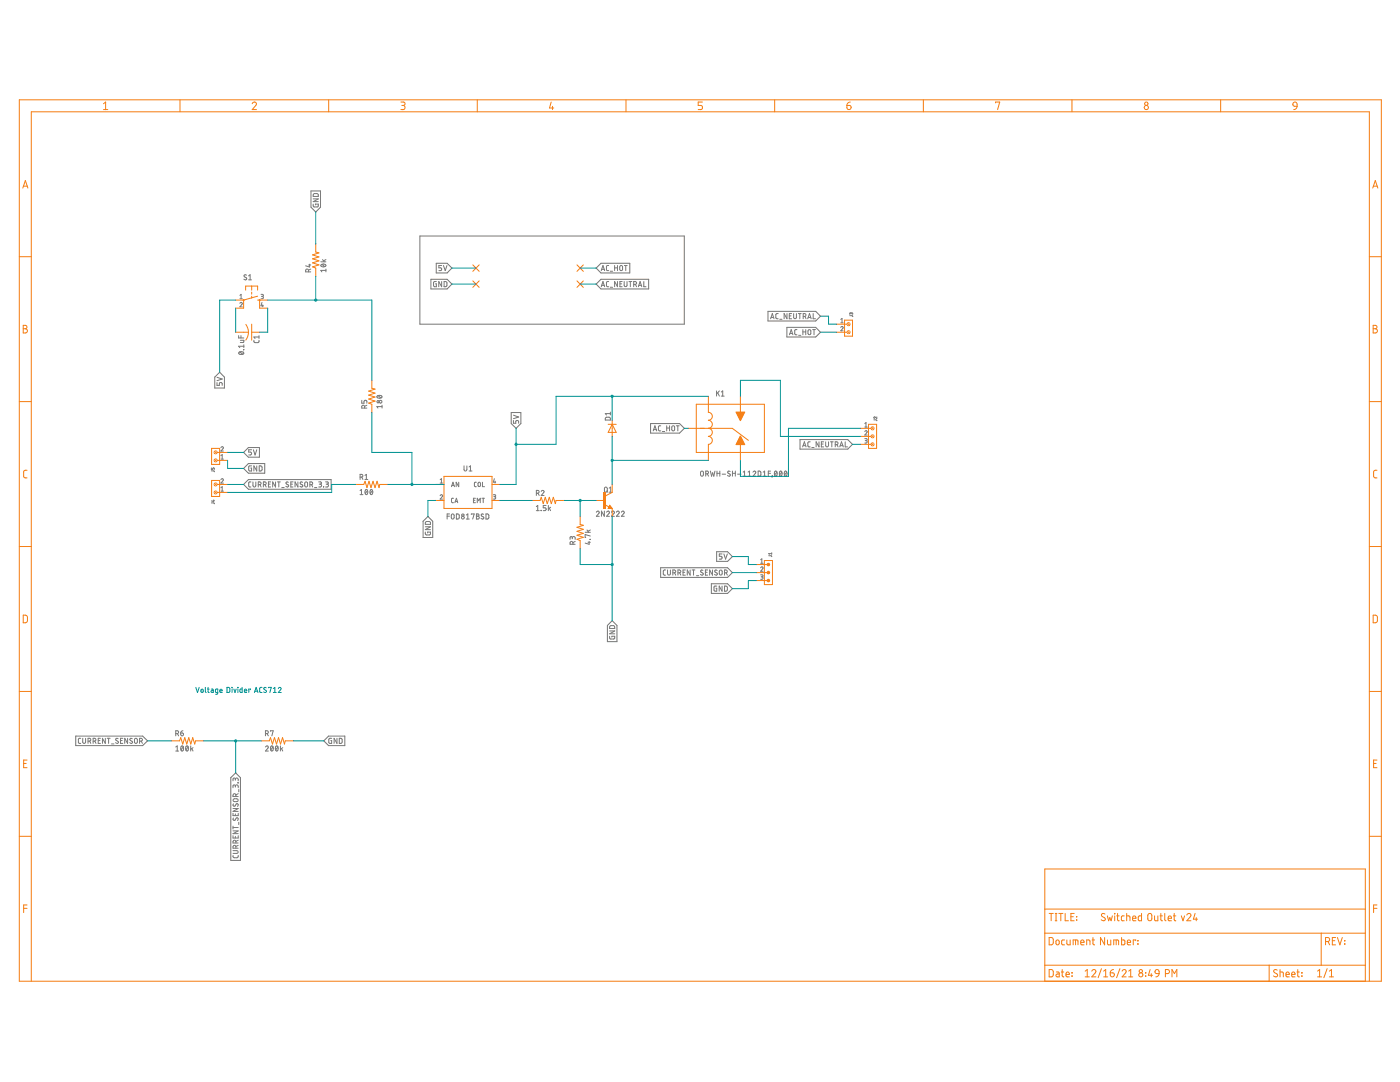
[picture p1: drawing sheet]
<?xml version="1.0" encoding="utf-8"?>
<!DOCTYPE eagle SYSTEM "eagle.dtd">
<!--
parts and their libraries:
Wurth_Connectors_WR-TBL Wire Protector: Copyright: Würth Elektronik
-->
<eagle version="9.7.0">
<drawing>
<settings>
<setting alwaysvectorfont="yes"/>
<setting verticaltext="up"/>
</settings>
<grid distance="0.1" unitdist="inch" unit="inch" style="lines" multiple="1" display="no" altdistance="0.01" altunitdist="inch" altunit="inch"/>
<schematic xreflabel="%F%N/%S.%C%R" xrefpart="/%S.%C%R">
<libraries>
<library name="frames">
<symbols>
<symbol name="FRAME_B_L">
<frame x1="0" y1="0" x2="431.8" y2="279.4" columns="9" rows="6" layer="94" border-bottom="no"/>
</symbol>
<symbol name="DOCFIELD">
<wire x1="0" y1="0" x2="71.12" y2="0" width="0.1016" layer="94"/>
<wire x1="101.6" y1="15.24" x2="87.63" y2="15.24" width="0.1016" layer="94"/>
<wire x1="0" y1="0" x2="0" y2="5.08" width="0.1016" layer="94"/>
<wire x1="0" y1="5.08" x2="71.12" y2="5.08" width="0.1016" layer="94"/>
<wire x1="0" y1="5.08" x2="0" y2="15.24" width="0.1016" layer="94"/>
<wire x1="101.6" y1="15.24" x2="101.6" y2="5.08" width="0.1016" layer="94"/>
<wire x1="71.12" y1="5.08" x2="71.12" y2="0" width="0.1016" layer="94"/>
<wire x1="71.12" y1="5.08" x2="87.63" y2="5.08" width="0.1016" layer="94"/>
<wire x1="71.12" y1="0" x2="101.6" y2="0" width="0.1016" layer="94"/>
<wire x1="87.63" y1="15.24" x2="87.63" y2="5.08" width="0.1016" layer="94"/>
<wire x1="87.63" y1="15.24" x2="0" y2="15.24" width="0.1016" layer="94"/>
<wire x1="87.63" y1="5.08" x2="101.6" y2="5.08" width="0.1016" layer="94"/>
<wire x1="101.6" y1="5.08" x2="101.6" y2="0" width="0.1016" layer="94"/>
<wire x1="0" y1="15.24" x2="0" y2="22.86" width="0.1016" layer="94"/>
<wire x1="101.6" y1="35.56" x2="0" y2="35.56" width="0.1016" layer="94"/>
<wire x1="101.6" y1="35.56" x2="101.6" y2="22.86" width="0.1016" layer="94"/>
<wire x1="0" y1="22.86" x2="101.6" y2="22.86" width="0.1016" layer="94"/>
<wire x1="0" y1="22.86" x2="0" y2="35.56" width="0.1016" layer="94"/>
<wire x1="101.6" y1="22.86" x2="101.6" y2="15.24" width="0.1016" layer="94"/>
<text x="1.27" y="1.27" size="2.54" layer="94">Date:</text>
<text x="12.7" y="1.27" size="2.54" layer="94">&gt;LAST_DATE_TIME</text>
<text x="72.39" y="1.27" size="2.54" layer="94">Sheet:</text>
<text x="86.36" y="1.27" size="2.54" layer="94">&gt;SHEET</text>
<text x="88.9" y="11.43" size="2.54" layer="94">REV:</text>
<text x="1.27" y="19.05" size="2.54" layer="94">TITLE:</text>
<text x="1.27" y="11.43" size="2.54" layer="94">Document Number:</text>
<text x="17.78" y="19.05" size="2.54" layer="94">&gt;DRAWING_NAME</text>
</symbol>
</symbols>
<devicesets>
<deviceset name="FRAME_B_L" prefix="FRAME" uservalue="yes">
<gates>
<gate name="G$1" symbol="FRAME_B_L" x="0" y="0" addlevel="always"/>
<gate name="G$2" symbol="DOCFIELD" x="325.12" y="0" addlevel="always"/>
</gates>
<devices>
<device name="">
<technologies>
<technology name=""/>
</technologies>
</device>
</devices>
</deviceset>
</devicesets>
</library>
<library name="Wurth_Connectors_WR-TBL Wire Protector">
<symbols>
<symbol name="2PINS_ENTRY">
<pin name="1" x="-2.54" y="-5.08" visible="pad" length="short" direction="pas" rot="R90"/>
<pin name="2" x="0" y="-5.08" visible="pad" length="short" direction="pas" rot="R90"/>
<wire x1="-3.81" y1="0" x2="1.27" y2="0" width="0.254" layer="94"/>
<wire x1="1.27" y1="-2.54" x2="0" y2="-2.54" width="0.254" layer="94"/>
<wire x1="0" y1="-2.54" x2="-2.54" y2="-2.54" width="0.254" layer="94"/>
<wire x1="-2.54" y1="-2.54" x2="-3.81" y2="-2.54" width="0.254" layer="94"/>
<wire x1="-3.81" y1="-2.54" x2="-3.81" y2="0" width="0.254" layer="94"/>
<wire x1="1.27" y1="0" x2="1.27" y2="-2.54" width="0.254" layer="94"/>
<wire x1="-2.54" y1="-1.778" x2="-2.54" y2="-2.54" width="0.254" layer="94"/>
<wire x1="0" y1="-1.778" x2="0" y2="-2.54" width="0.254" layer="94"/>
<wire x1="-2.286" y1="-1.016" x2="-2.794" y2="-1.524" width="0.1524" layer="94"/>
<wire x1="0.254" y1="-1.016" x2="-0.254" y2="-1.524" width="0.1524" layer="94"/>
<circle x="-2.54" y="-1.27" radius="0.508" width="0.254" layer="94"/>
<circle x="0" y="-1.27" radius="0.508" width="0.254" layer="94"/>
<text x="-4.88" y="-0.922" size="1.016" layer="95" align="bottom-right">&gt;NAME</text>
<text x="-4.83" y="-2.58" size="1.016" layer="96" align="bottom-right">&gt;VALUE</text>
</symbol>
<symbol name="3PINS_ENTRY">
<pin name="1" x="-2.54" y="-5.08" visible="pad" length="short" direction="pas" rot="R90"/>
<pin name="2" x="0" y="-5.08" visible="pad" length="short" direction="pas" rot="R90"/>
<pin name="3" x="2.54" y="-5.08" visible="pad" length="short" direction="pas" rot="R90"/>
<wire x1="-3.81" y1="0" x2="3.81" y2="0" width="0.254" layer="94"/>
<wire x1="3.81" y1="-2.54" x2="-3.81" y2="-2.54" width="0.254" layer="94"/>
<wire x1="-3.81" y1="-2.54" x2="-3.81" y2="0" width="0.254" layer="94"/>
<wire x1="3.81" y1="0" x2="3.81" y2="-2.54" width="0.254" layer="94"/>
<wire x1="-2.54" y1="-1.778" x2="-2.54" y2="-2.54" width="0.254" layer="94"/>
<wire x1="0" y1="-1.778" x2="0" y2="-2.54" width="0.254" layer="94"/>
<wire x1="-2.286" y1="-1.016" x2="-2.794" y2="-1.524" width="0.1524" layer="94"/>
<wire x1="0.254" y1="-1.016" x2="-0.254" y2="-1.524" width="0.1524" layer="94"/>
<wire x1="2.54" y1="-1.778" x2="2.54" y2="-2.54" width="0.254" layer="94"/>
<wire x1="2.794" y1="-1.016" x2="2.286" y2="-1.524" width="0.1524" layer="94"/>
<text x="-4.88" y="-0.922" size="1.016" layer="95" align="bottom-right">&gt;NAME</text>
<text x="-4.83" y="-2.58" size="1.016" layer="96" align="bottom-right">&gt;VALUE</text>
<circle x="-2.54" y="-1.27" radius="0.508" width="0.254" layer="94"/>
<circle x="0" y="-1.27" radius="0.508" width="0.254" layer="94"/>
<circle x="2.54" y="-1.27" radius="0.508" width="0.254" layer="94"/>
</symbol>
</symbols>
<devicesets>
<deviceset name="691103110002" prefix="J" uservalue="yes">
<gates>
<gate name="G$1" symbol="2PINS_ENTRY" x="0" y="0"/>
</gates>
<devices>
<device name="" package="691103110002">
<connects>
<connect gate="G$1" pin="1" pad="1"/>
<connect gate="G$1" pin="2" pad="2"/>
</connects>
<package3dinstances>
<package3dinstance package3d_urn="urn:adsk.eagle:package:15116354/2"/>
</package3dinstances>
<technologies>
<technology name="">
<attribute name="DATASHEET-URL" value="https://www.we-online.com/catalog/datasheet/691103110002.pdf" constant="no"/>
<attribute name="IR-UL" value="10A" constant="no"/>
<attribute name="MOUNT" value="THT" constant="no"/>
<attribute name="PART-NUMBER" value="691103110002" constant="no"/>
<attribute name="PINS" value=" 2 " constant="no"/>
<attribute name="PITCH" value="3.5mm" constant="no"/>
<attribute name="TYPE" value="Horizontal" constant="no"/>
<attribute name="WIRE" value="26 to 16 (AWG) 0.129 to 1.31 (mm²)" constant="no"/>
<attribute name="WORKING-VOLTAGE-UL" value="125V(AC)" constant="no"/>
</technology>
</technologies>
</device>
</devices>
</deviceset>
<deviceset name="691102710003" prefix="J" uservalue="yes">
<gates>
<gate name="G$1" symbol="3PINS_ENTRY" x="0" y="0"/>
</gates>
<devices>
<device name="" package="691102710003">
<connects>
<connect gate="G$1" pin="1" pad="1"/>
<connect gate="G$1" pin="2" pad="2"/>
<connect gate="G$1" pin="3" pad="3"/>
</connects>
<package3dinstances>
<package3dinstance package3d_urn="urn:adsk.eagle:package:15116349/2"/>
</package3dinstances>
<technologies>
<technology name="">
<attribute name="DATASHEET-URL" value="https://www.we-online.com/catalog/datasheet/691102710003.pdf" constant="no"/>
<attribute name="IR-UL" value="15A" constant="no"/>
<attribute name="IR-VDE" value="17.5A" constant="no"/>
<attribute name="MOUNT" value="THT" constant="no"/>
<attribute name="PART-NUMBER" value=" 691102710003 " constant="no"/>
<attribute name="PINS" value=" 3 " constant="no"/>
<attribute name="PITCH" value="5mm" constant="no"/>
<attribute name="TYPE" value="Horizontal" constant="no"/>
<attribute name="WIRE" value="22 to 14 (AWG) 0.326 to 2.08 (mm²)" constant="no"/>
<attribute name="WORKING-VOLTAGE-UL" value="300V(AC)" constant="no"/>
<attribute name="WORKING-VOLTAGE-VDE" value="250V(AC)" constant="no"/>
</technology>
</technologies>
</device>
</devices>
</deviceset>
<deviceset name="691102710002" prefix="J" uservalue="yes">
<gates>
<gate name="G$1" symbol="2PINS_ENTRY" x="0" y="0"/>
</gates>
<devices>
<device name="" package="691102710002">
<connects>
<connect gate="G$1" pin="1" pad="1"/>
<connect gate="G$1" pin="2" pad="2"/>
</connects>
<package3dinstances>
<package3dinstance package3d_urn="urn:adsk.eagle:package:15116350/2"/>
</package3dinstances>
<technologies>
<technology name="">
<attribute name="DATASHEET-URL" value="https://www.we-online.com/catalog/datasheet/691102710002.pdf" constant="no"/>
<attribute name="IR-UL" value="15A" constant="no"/>
<attribute name="IR-VDE" value="17.5A" constant="no"/>
<attribute name="MOUNT" value="THT" constant="no"/>
<attribute name="PART-NUMBER" value=" 691102710002 " constant="no"/>
<attribute name="PINS" value=" 2 " constant="no"/>
<attribute name="PITCH" value="5mm" constant="no"/>
<attribute name="TYPE" value="Horizontal" constant="no"/>
<attribute name="WIRE" value="22 to 14 (AWG) 0.326 to 2.08 (mm²)" constant="no"/>
<attribute name="WORKING-VOLTAGE-UL" value="300V(AC)" constant="no"/>
<attribute name="WORKING-VOLTAGE-VDE" value="250V(AC)" constant="no"/>
</technology>
</technologies>
</device>
</devices>
</deviceset>
</devicesets>
</library>
<library name="Opto-Electronic">
<symbols>
<symbol name="FOD817BSD">
<pin name="AN" x="-10.16" y="2.54" length="short"/>
<pin name="CA" x="-10.16" y="-2.54" length="short"/>
<pin name="EMT" x="10.16" y="-2.54" length="short" direction="out" rot="R180"/>
<pin name="COL" x="10.16" y="2.54" length="short" direction="in" rot="R180"/>
<wire x1="-7.62" y1="5.08" x2="-7.62" y2="-5.08" width="0.1524" layer="94"/>
<wire x1="-7.62" y1="-5.08" x2="7.62" y2="-5.08" width="0.1524" layer="94"/>
<wire x1="7.62" y1="-5.08" x2="7.62" y2="5.08" width="0.1524" layer="94"/>
<wire x1="7.62" y1="5.08" x2="-7.62" y2="5.08" width="0.1524" layer="94"/>
<text x="0" y="7.62" size="1.778" layer="95" align="center">&gt;NAME</text>
<text x="0" y="-7.62" size="1.778" layer="95" align="center">&gt;VALUE</text>
</symbol>
</symbols>
<devicesets>
<deviceset name="FOD817BSD" prefix="IC">
<gates>
<gate name="G$1" symbol="FOD817BSD" x="0" y="0"/>
</gates>
<devices>
<device name="SMT" package="DIP1016W60P279L460H460Q4B">
<connects>
<connect gate="G$1" pin="AN" pad="1"/>
<connect gate="G$1" pin="CA" pad="2"/>
<connect gate="G$1" pin="COL" pad="4"/>
<connect gate="G$1" pin="EMT" pad="3"/>
</connects>
<package3dinstances>
<package3dinstance package3d_urn="urn:adsk.eagle:package:16378510/1"/>
</package3dinstances>
<technologies>
<technology name="">
<attribute name="CATEGORY" value="Opto-Electronic" constant="no"/>
<attribute name="DESCRIPTION" value="" constant="no"/>
<attribute name="MANUFACTURER" value="ON Semiconductor" constant="no"/>
<attribute name="MPN" value="FOD817BSD" constant="no"/>
<attribute name="OPERATING_TEMP" value="-55 to +110 °C" constant="no"/>
<attribute name="PART_STATUS" value="Active" constant="no"/>
<attribute name="ROHS_COMPLIANT" value="RoHS3 Compliant" constant="no"/>
<attribute name="SERIES" value="" constant="no"/>
<attribute name="SUB-CATEGORY" value="OptoCoupler" constant="no"/>
<attribute name="THERMALLOSS" value="0.2W" constant="no"/>
<attribute name="TYPE" value="" constant="no"/>
<attribute name="VALUE" value="FOD817BSD" constant="no"/>
</technology>
</technologies>
</device>
</devices>
</deviceset>
</devicesets>
</library>
<library name="Relay">
<symbols>
<symbol name="ORWH-SH-112D1F,000" locally_modified="yes">
<pin name="1" x="-7.62" y="10.16" visible="off" length="middle" direction="pas" rot="R270"/>
<pin name="3" x="-7.62" y="-10.16" visible="off" length="middle" direction="pas" rot="R90"/>
<pin name="5" x="2.54" y="10.16" visible="off" length="middle" direction="pas" rot="R270"/>
<pin name="4" x="2.54" y="-10.16" visible="off" length="middle" direction="pas" rot="R90"/>
<pin name="2" x="-13.97" y="0" visible="off" length="middle" direction="pas"/>
<wire x1="-7.62" y1="5.08" x2="-7.62" y2="2.54" width="0.1524" layer="94" curve="-180"/>
<wire x1="-7.62" y1="2.54" x2="-7.62" y2="0" width="0.1524" layer="94" curve="-180"/>
<wire x1="-7.62" y1="0" x2="-7.62" y2="-2.54" width="0.1524" layer="94" curve="-180"/>
<wire x1="-7.62" y1="-2.54" x2="-7.62" y2="-5.08" width="0.1524" layer="94" curve="-180"/>
<wire x1="-11.43" y1="7.62" x2="10.16" y2="7.62" width="0.1524" layer="94"/>
<wire x1="10.16" y1="7.62" x2="10.16" y2="-7.62" width="0.1524" layer="94"/>
<wire x1="10.16" y1="-7.62" x2="-11.43" y2="-7.62" width="0.1524" layer="94"/>
<wire x1="-11.43" y1="-7.62" x2="-11.43" y2="7.62" width="0.1524" layer="94"/>
<wire x1="-10.16" y1="0" x2="0" y2="0" width="0.1524" layer="94"/>
<wire x1="0" y1="0" x2="5.08" y2="-3.81" width="0.1524" layer="94"/>
<text x="-10.16" y="12.7" size="1.778" layer="95">&gt;NAME</text>
<text x="-10.16" y="-15.24" size="1.778" layer="96">&gt;VALUE</text>
<polygon width="0.1524" layer="94" pour="solid">
<vertex x="1.270003125" y="5.08"/>
<vertex x="2.54" y="2.540003125"/>
<vertex x="3.809996875" y="5.08"/>
</polygon>
<polygon width="0.1524" layer="94" pour="solid">
<vertex x="1.27" y="-5.08"/>
<vertex x="3.81" y="-5.08"/>
<vertex x="2.54" y="-2.540003125"/>
</polygon>
</symbol>
</symbols>
<devicesets>
<deviceset name="ORWH-SH-112D1F,000" prefix="K">
<gates>
<gate name="G$1" symbol="ORWH-SH-112D1F,000" x="0" y="0"/>
</gates>
<devices>
<device name="" package="ORWH-SH-112D1F,000">
<connects>
<connect gate="G$1" pin="1" pad="1"/>
<connect gate="G$1" pin="2" pad="2"/>
<connect gate="G$1" pin="3" pad="3"/>
<connect gate="G$1" pin="4" pad="4"/>
<connect gate="G$1" pin="5" pad="5"/>
</connects>
<package3dinstances>
<package3dinstance package3d_urn="urn:adsk.eagle:package:14875619/3"/>
</package3dinstances>
<technologies>
<technology name="">
<attribute name="CREATED_BY" value="PCBLayout.com" constant="no"/>
<attribute name="DIGIKEY_PART_NUMBER" value="PB2029-ND" constant="no"/>
<attribute name="MANUFACTURER" value="TE Connectivity Potter &amp; Brumfield Relays" constant="no"/>
<attribute name="MANUFACTURER_PART_NUMBER" value="ORWH-SH-112D1F,000" constant="no"/>
</technology>
</technologies>
</device>
</devices>
</deviceset>
</devicesets>
</library>
<library name="Quantum Projects">
<symbols>
<symbol name="R-US">
<wire x1="-2.54" y1="0" x2="-2.159" y2="1.016" width="0.2032" layer="94"/>
<wire x1="-2.159" y1="1.016" x2="-1.524" y2="-1.016" width="0.2032" layer="94"/>
<wire x1="-1.524" y1="-1.016" x2="-0.889" y2="1.016" width="0.2032" layer="94"/>
<wire x1="-0.889" y1="1.016" x2="-0.254" y2="-1.016" width="0.2032" layer="94"/>
<wire x1="-0.254" y1="-1.016" x2="0.381" y2="1.016" width="0.2032" layer="94"/>
<wire x1="0.381" y1="1.016" x2="1.016" y2="-1.016" width="0.2032" layer="94"/>
<wire x1="1.016" y1="-1.016" x2="1.651" y2="1.016" width="0.2032" layer="94"/>
<wire x1="1.651" y1="1.016" x2="2.286" y2="-1.016" width="0.2032" layer="94"/>
<wire x1="2.286" y1="-1.016" x2="2.54" y2="0" width="0.2032" layer="94"/>
<text x="-3.81" y="1.4986" size="1.778" layer="95">&gt;NAME</text>
<text x="-3.81" y="-3.302" size="1.778" layer="96">&gt;VALUE</text>
<pin name="2" x="5.08" y="0" visible="off" length="short" direction="pas" swaplevel="1" rot="R180"/>
<pin name="1" x="-5.08" y="0" visible="off" length="short" direction="pas" swaplevel="1"/>
</symbol>
<symbol name="D">
<wire x1="-1.27" y1="-1.27" x2="1.27" y2="0" width="0.254" layer="94"/>
<wire x1="1.27" y1="0" x2="-1.27" y2="1.27" width="0.254" layer="94"/>
<wire x1="1.27" y1="1.27" x2="1.27" y2="0" width="0.254" layer="94"/>
<wire x1="-1.27" y1="1.27" x2="-1.27" y2="-1.27" width="0.254" layer="94"/>
<wire x1="1.27" y1="0" x2="1.27" y2="-1.27" width="0.254" layer="94"/>
<text x="2.54" y="0.4826" size="1.778" layer="95">&gt;NAME</text>
<text x="2.54" y="-2.3114" size="1.778" layer="96">&gt;VALUE</text>
<pin name="A" x="-2.54" y="0" visible="off" length="short" direction="pas"/>
<pin name="C" x="2.54" y="0" visible="off" length="short" direction="pas" rot="R180"/>
</symbol>
<symbol name="TS2">
<wire x1="0" y1="1.905" x2="0" y2="2.54" width="0.254" layer="94"/>
<wire x1="-4.445" y1="1.905" x2="-3.175" y2="1.905" width="0.254" layer="94"/>
<wire x1="-4.445" y1="-1.905" x2="-3.175" y2="-1.905" width="0.254" layer="94"/>
<wire x1="-4.445" y1="1.905" x2="-4.445" y2="0" width="0.254" layer="94"/>
<wire x1="-4.445" y1="0" x2="-4.445" y2="-1.905" width="0.254" layer="94"/>
<wire x1="-2.54" y1="0" x2="-1.905" y2="0" width="0.1524" layer="94"/>
<wire x1="-1.27" y1="0" x2="-0.635" y2="0" width="0.1524" layer="94"/>
<wire x1="-4.445" y1="0" x2="-3.175" y2="0" width="0.1524" layer="94"/>
<wire x1="2.54" y1="2.54" x2="0" y2="2.54" width="0.1524" layer="94"/>
<wire x1="2.54" y1="-2.54" x2="0" y2="-2.54" width="0.1524" layer="94"/>
<wire x1="0" y1="-2.54" x2="-1.27" y2="1.905" width="0.254" layer="94"/>
<circle x="0" y="-2.54" radius="0.127" width="0.4064" layer="94"/>
<circle x="0" y="2.54" radius="0.127" width="0.4064" layer="94"/>
<text x="-6.35" y="-2.54" size="1.778" layer="95" rot="R90">&gt;NAME</text>
<text x="-3.81" y="3.175" size="1.778" layer="96" rot="R90">&gt;VALUE</text>
<pin name="P" x="0" y="-5.08" visible="pad" length="short" direction="pas" swaplevel="2" rot="R90"/>
<pin name="S" x="0" y="5.08" visible="pad" length="short" direction="pas" swaplevel="1" rot="R270"/>
<pin name="S1" x="2.54" y="5.08" visible="pad" length="short" direction="pas" swaplevel="1" rot="R270"/>
<pin name="P1" x="2.54" y="-5.08" visible="pad" length="short" direction="pas" swaplevel="2" rot="R90"/>
</symbol>
<symbol name="C-US">
<wire x1="-2.54" y1="0" x2="2.54" y2="0" width="0.254" layer="94"/>
<wire x1="0" y1="-1.016" x2="0" y2="-2.54" width="0.1524" layer="94"/>
<wire x1="0" y1="-1" x2="2.4892" y2="-1.8542" width="0.254" layer="94" curve="-37.878202"/>
<wire x1="-2.4668" y1="-1.8504" x2="0" y2="-1.0161" width="0.254" layer="94" curve="-37.373024"/>
<text x="1.016" y="0.635" size="1.778" layer="95">&gt;NAME</text>
<text x="1.016" y="-4.191" size="1.778" layer="96">&gt;VALUE</text>
<pin name="1" x="0" y="2.54" visible="off" length="short" direction="pas" swaplevel="1" rot="R270"/>
<pin name="2" x="0" y="-5.08" visible="off" length="short" direction="pas" swaplevel="1" rot="R90"/>
</symbol>
</symbols>
<devicesets>
<deviceset name="RESISTOR" prefix="R" uservalue="yes">
<gates>
<gate name="G$1" symbol="R-US" x="0" y="0"/>
</gates>
<devices>
<device name="" package="0207/10">
<connects>
<connect gate="G$1" pin="1" pad="1"/>
<connect gate="G$1" pin="2" pad="2"/>
</connects>
<package3dinstances>
<package3dinstance package3d_urn="urn:adsk.eagle:package:21713525/3"/>
</package3dinstances>
<technologies>
<technology name=""/>
</technologies>
</device>
</devices>
</deviceset>
<deviceset name="1N4000" prefix="D" uservalue="yes">
<gates>
<gate name="G$1" symbol="D" x="0" y="0"/>
</gates>
<devices>
<device name="" package="DO41-10">
<connects>
<connect gate="G$1" pin="A" pad="A"/>
<connect gate="G$1" pin="C" pad="C"/>
</connects>
<package3dinstances>
<package3dinstance package3d_urn="urn:adsk.eagle:package:20494835/2"/>
</package3dinstances>
<technologies>
<technology name=""/>
</technologies>
</device>
</devices>
</deviceset>
<deviceset name="TACTILE-BUTTON" prefix="S" uservalue="yes">
<gates>
<gate name="G$1" symbol="TS2" x="0" y="0"/>
</gates>
<devices>
<device name="10XX" package="B3F-10XX">
<connects>
<connect gate="G$1" pin="P" pad="1"/>
<connect gate="G$1" pin="P1" pad="2"/>
<connect gate="G$1" pin="S" pad="3"/>
<connect gate="G$1" pin="S1" pad="4"/>
</connects>
<package3dinstances>
<package3dinstance package3d_urn="urn:adsk.eagle:package:22356775/2"/>
</package3dinstances>
<technologies>
<technology name=""/>
</technologies>
</device>
<device name="40XX" package="B3F-40XX">
<connects>
<connect gate="G$1" pin="P" pad="1"/>
<connect gate="G$1" pin="P1" pad="2"/>
<connect gate="G$1" pin="S" pad="3"/>
<connect gate="G$1" pin="S1" pad="4"/>
</connects>
<package3dinstances>
<package3dinstance package3d_urn="urn:adsk.eagle:package:22356774/3"/>
</package3dinstances>
<technologies>
<technology name=""/>
</technologies>
</device>
</devices>
</deviceset>
<deviceset name="CAPACITOR-CERAMIC" prefix="C" uservalue="yes">
<gates>
<gate name="G$1" symbol="C-US" x="0" y="0"/>
</gates>
<devices>
<device name="" package="C050-024X044">
<connects>
<connect gate="G$1" pin="1" pad="1"/>
<connect gate="G$1" pin="2" pad="2"/>
</connects>
<package3dinstances>
<package3dinstance package3d_urn="urn:adsk.eagle:package:20628317/3"/>
</package3dinstances>
<technologies>
<technology name=""/>
</technologies>
</device>
</devices>
</deviceset>
</devicesets>
</library>
<library name="Quantum Projects">
<symbols>
<symbol name="2N2222">
<wire x1="0" y1="2.54" x2="-2.032" y2="1.524" width="0.1524" layer="94"/>
<wire x1="-0.762" y1="-1.524" x2="0" y2="-2.54" width="0.1524" layer="94"/>
<wire x1="0" y1="-2.54" x2="-1.27" y2="-2.54" width="0.1524" layer="94"/>
<wire x1="-1.27" y1="-2.54" x2="-0.762" y2="-1.524" width="0.1524" layer="94"/>
<wire x1="-1" y1="-2.04" x2="-2.232" y2="-1.424" width="0.1524" layer="94"/>
<wire x1="-1.016" y1="-2.413" x2="-0.254" y2="-2.413" width="0.254" layer="94"/>
<wire x1="-0.254" y1="-2.413" x2="-0.762" y2="-1.778" width="0.254" layer="94"/>
<wire x1="-0.762" y1="-1.778" x2="-1.016" y2="-2.286" width="0.254" layer="94"/>
<wire x1="-1.016" y1="-2.286" x2="-0.635" y2="-2.286" width="0.254" layer="94"/>
<wire x1="-0.635" y1="-2.286" x2="-0.762" y2="-2.032" width="0.254" layer="94"/>
<text x="0.54" y="3" size="1.778" layer="95">&gt;NAME</text>
<text x="0.54" y="0.46" size="1.778" layer="96">&gt;VALUE</text>
<text x="0.54" y="-2.08" size="1.778" layer="97">&gt;SPICEMODEL</text>
<text x="0.54" y="-4.62" size="1.778" layer="97">&gt;SPICEEXTRA</text>
<rectangle x1="-2.794" y1="-2.54" x2="-2.032" y2="2.54" layer="94"/>
<pin name="B" x="-5.08" y="0" visible="off" length="short" direction="pas" swaplevel="1"/>
<pin name="E" x="0" y="-5.08" visible="off" length="short" direction="pas" swaplevel="3" rot="R90"/>
<pin name="C" x="0" y="5.08" visible="off" length="short" direction="pas" swaplevel="2" rot="R270"/>
</symbol>
</symbols>
<devicesets>
<deviceset name="2N2222" prefix="Q">
<gates>
<gate name="G$1" symbol="2N2222" x="0" y="0"/>
</gates>
<devices>
<device name="" package="TO92-EBC-OVAL">
<connects>
<connect gate="G$1" pin="B" pad="B"/>
<connect gate="G$1" pin="C" pad="C"/>
<connect gate="G$1" pin="E" pad="E"/>
</connects>
<package3dinstances>
<package3dinstance package3d_urn="urn:adsk.eagle:package:27776523/1"/>
</package3dinstances>
<technologies>
<technology name=""/>
</technologies>
</device>
</devices>
</deviceset>
</devicesets>
</library>
<library name="wirepad">
<symbols>
<symbol name="PAD-N">
<wire x1="-1.016" y1="1.016" x2="1.016" y2="-1.016" width="0.254" layer="94"/>
<wire x1="-1.016" y1="-1.016" x2="1.016" y2="1.016" width="0.254" layer="94"/>
</symbol>
</symbols>
<devicesets>
<deviceset name="PAD-N" prefix="X" uservalue="yes">
<gates>
<gate name="G$1" symbol="PAD-N" x="0" y="0"/>
</gates>
<devices>
<device name="">
<technologies>
<technology name="">
<attribute name="POPULARITY" value="0" constant="no"/>
</technology>
</technologies>
</device>
</devices>
</deviceset>
</devicesets>
</library>
<library name="Wurth_Connectors_WR-PHD">
<symbols>
<symbol name="3PT">
<pin name="1" x="-2.54" y="-5.08" visible="pad" length="short" direction="pas" rot="R90"/>
<pin name="2" x="0" y="-5.08" visible="pad" length="short" direction="pas" rot="R90"/>
<pin name="3" x="2.54" y="-5.08" visible="pad" length="short" direction="pas" rot="R90"/>
<text x="-4.99" y="-1.205" size="1.016" layer="95" align="bottom-right">&gt;NAME</text>
<text x="-4.95" y="-3.01" size="1.016" layer="96" align="bottom-right">&gt;VALUE</text>
<wire x1="-3.81" y1="-2.54" x2="3.81" y2="-2.54" width="0.254" layer="94"/>
<wire x1="3.81" y1="-2.54" x2="3.81" y2="0" width="0.254" layer="94"/>
<wire x1="3.81" y1="0" x2="-3.81" y2="0" width="0.254" layer="94"/>
<wire x1="-3.81" y1="0" x2="-3.81" y2="-2.54" width="0.254" layer="94"/>
<wire x1="-2.54" y1="-1.27" x2="-2.54" y2="-2.54" width="0.254" layer="94"/>
<wire x1="0" y1="-1.27" x2="0" y2="-2.54" width="0.254" layer="94"/>
<wire x1="2.54" y1="-1.27" x2="2.54" y2="-2.54" width="0.254" layer="94"/>
<circle x="-2.54" y="-1.27" radius="0.254" width="0.635" layer="94"/>
<circle x="0" y="-1.27" radius="0.254" width="0.635" layer="94"/>
<circle x="2.54" y="-1.27" radius="0.254" width="0.635" layer="94"/>
</symbol>
</symbols>
<devicesets>
<deviceset name="6130XX11121_61300311121" prefix="J" uservalue="yes">
<gates>
<gate name="G$1" symbol="3PT" x="0" y="0"/>
</gates>
<devices>
<device name="" package="61300311121">
<connects>
<connect gate="G$1" pin="1" pad="1"/>
<connect gate="G$1" pin="2" pad="2"/>
<connect gate="G$1" pin="3" pad="3"/>
</connects>
<package3dinstances>
<package3dinstance package3d_urn="urn:adsk.eagle:package:14805430/2"/>
</package3dinstances>
<technologies>
<technology name="">
<attribute name="DATASHEET-URL" value="https://katalog.we-online.com/em/datasheet/61300311121.pdf" constant="no"/>
<attribute name="GENDER" value="Pin Header" constant="no"/>
<attribute name="IR" value="3A" constant="no"/>
<attribute name="MATES" value="WR-PHD 2.54mm Angled Socket Header /SMT Socket Header/Socket Header" constant="no"/>
<attribute name="PACKAGING" value="Bag" constant="no"/>
<attribute name="PART-NUMBER" value=" 61300311121 " constant="no"/>
<attribute name="PINS" value=" 3 " constant="no"/>
<attribute name="ROWS" value="Single" constant="no"/>
<attribute name="TYPE" value="Straight" constant="no"/>
</technology>
</technologies>
</device>
</devices>
</deviceset>
</devicesets>
</library>
</libraries>
<attributes>
</attributes>
<variantdefs>
</variantdefs>
<classes>
<class number="0" name="default" width="0" drill="0">
</class>
</classes>
<parts>
<part name="FRAME1" library="frames" deviceset="FRAME_B_L" device=""/>
<part name="U1" library="Opto-Electronic" deviceset="FOD817BSD" device="SMT" package3d_urn="urn:adsk.eagle:package:16378510/1" value="FOD817BSD"/>
<part name="R1" library="Quantum Projects" deviceset="RESISTOR" device="" package3d_urn="urn:adsk.eagle:package:21713525/3" value="100"/>
<part name="K1" library="Relay" deviceset="ORWH-SH-112D1F,000" device="" package3d_urn="urn:adsk.eagle:package:14875619/3"/>
<part name="Q1" library="Quantum Projects" deviceset="2N2222" device="" package3d_urn="urn:adsk.eagle:package:27776523/1"/>
<part name="R2" library="Quantum Projects" deviceset="RESISTOR" device="" package3d_urn="urn:adsk.eagle:package:21713525/3" value="1.5k"/>
<part name="R3" library="Quantum Projects" deviceset="RESISTOR" device="" package3d_urn="urn:adsk.eagle:package:21713525/3" value="4.7k"/>
<part name="D1" library="Quantum Projects" deviceset="1N4000" device="" package3d_urn="urn:adsk.eagle:package:20494835/2"/>
<part name="S1" library="Quantum Projects" deviceset="TACTILE-BUTTON" device="10XX" package3d_urn="urn:adsk.eagle:package:22356775/2"/>
<part name="R4" library="Quantum Projects" deviceset="RESISTOR" device="" package3d_urn="urn:adsk.eagle:package:21713525/3" value="10k"/>
<part name="C1" library="Quantum Projects" deviceset="CAPACITOR-CERAMIC" device="" package3d_urn="urn:adsk.eagle:package:20628317/3" value="0.1uF"/>
<part name="R5" library="Quantum Projects" deviceset="RESISTOR" device="" package3d_urn="urn:adsk.eagle:package:21713525/3" value="180"/>
<part name="X1" library="wirepad" deviceset="PAD-N" device=""/>
<part name="X2" library="wirepad" deviceset="PAD-N" device=""/>
<part name="X3" library="wirepad" deviceset="PAD-N" device=""/>
<part name="X4" library="wirepad" deviceset="PAD-N" device=""/>
<part name="J5" library="Wurth_Connectors_WR-TBL Wire Protector" deviceset="691103110002" device="" package3d_urn="urn:adsk.eagle:package:15116354/2"/>
<part name="J4" library="Wurth_Connectors_WR-TBL Wire Protector" deviceset="691103110002" device="" package3d_urn="urn:adsk.eagle:package:15116354/2"/>
<part name="J1" library="Wurth_Connectors_WR-PHD" deviceset="6130XX11121_61300311121" device="" package3d_urn="urn:adsk.eagle:package:14805430/2"/>
<part name="J2" library="Wurth_Connectors_WR-TBL Wire Protector" deviceset="691102710003" device="" package3d_urn="urn:adsk.eagle:package:15116349/2"/>
<part name="J3" library="Wurth_Connectors_WR-TBL Wire Protector" deviceset="691102710002" device="" package3d_urn="urn:adsk.eagle:package:15116350/2"/>
<part name="R6" library="Quantum Projects" deviceset="RESISTOR" device="" package3d_urn="urn:adsk.eagle:package:21713525/3" value="100k"/>
<part name="R7" library="Quantum Projects" deviceset="RESISTOR" device="" package3d_urn="urn:adsk.eagle:package:21713525/3" value="200k"/>
</parts>
<sheets>
<sheet>
<plain>
<wire x1="127" y1="236.22" x2="210.82" y2="236.22" width="0.1524" layer="95"/>
<wire x1="210.82" y1="236.22" x2="210.82" y2="208.28" width="0.1524" layer="95"/>
<wire x1="210.82" y1="208.28" x2="127" y2="208.28" width="0.1524" layer="95"/>
<wire x1="127" y1="208.28" x2="127" y2="236.22" width="0.1524" layer="95"/>
<text x="55.88" y="91.44" size="1.778" layer="91">Voltage Divider ACS712</text>
</plain>
<instances>
<instance part="FRAME1" gate="G$1" x="0" y="0" smashed="yes"/>
<instance part="FRAME1" gate="G$2" x="325.12" y="0" smashed="yes">
<attribute name="LAST_DATE_TIME" x="337.82" y="1.27" size="2.54" layer="94"/>
<attribute name="SHEET" x="411.48" y="1.27" size="2.54" layer="94"/>
<attribute name="DRAWING_NAME" x="342.9" y="19.05" size="2.54" layer="94"/>
</instance>
<instance part="U1" gate="G$1" x="142.24" y="154.94" smashed="yes">
<attribute name="NAME" x="142.24" y="162.56" size="1.778" layer="95" align="center"/>
<attribute name="VALUE" x="142.24" y="147.32" size="1.778" layer="95" align="center"/>
</instance>
<instance part="R1" gate="G$1" x="111.76" y="157.48" smashed="yes">
<attribute name="NAME" x="107.95" y="158.9786" size="1.778" layer="95"/>
<attribute name="VALUE" x="107.95" y="154.178" size="1.778" layer="96"/>
</instance>
<instance part="K1" gate="G$1" x="226.06" y="175.26" smashed="yes">
<attribute name="NAME" x="220.98" y="185.42" size="1.778" layer="95"/>
<attribute name="VALUE" x="215.9" y="160.02" size="1.778" layer="96"/>
</instance>
<instance part="Q1" gate="G$1" x="187.96" y="152.4" smashed="yes">
<attribute name="NAME" x="185.42" y="154.94" size="1.778" layer="95"/>
<attribute name="VALUE" x="182.88" y="147.32" size="1.778" layer="96"/>
</instance>
<instance part="R2" gate="G$1" x="167.64" y="152.4" smashed="yes">
<attribute name="NAME" x="163.83" y="153.8986" size="1.778" layer="95"/>
<attribute name="VALUE" x="163.83" y="149.098" size="1.778" layer="96"/>
</instance>
<instance part="R3" gate="G$1" x="177.8" y="142.24" smashed="yes" rot="R90">
<attribute name="NAME" x="176.3014" y="138.43" size="1.778" layer="95" rot="R90"/>
<attribute name="VALUE" x="181.102" y="138.43" size="1.778" layer="96" rot="R90"/>
</instance>
<instance part="D1" gate="G$1" x="187.96" y="175.26" smashed="yes" rot="R90">
<attribute name="NAME" x="187.4774" y="177.8" size="1.778" layer="95" rot="R90"/>
<attribute name="VALUE" x="190.2714" y="177.8" size="1.778" layer="96" rot="R90"/>
</instance>
<instance part="S1" gate="G$1" x="73.66" y="215.9" smashed="yes" rot="R270">
<attribute name="NAME" x="71.12" y="222.25" size="1.778" layer="95"/>
<attribute name="VALUE" x="76.835" y="219.71" size="1.778" layer="96"/>
</instance>
<instance part="R4" gate="G$1" x="93.98" y="228.6" smashed="yes" rot="R90">
<attribute name="NAME" x="92.4814" y="224.79" size="1.778" layer="95" rot="R90"/>
<attribute name="VALUE" x="97.282" y="224.79" size="1.778" layer="96" rot="R90"/>
</instance>
<instance part="C1" gate="G$1" x="73.66" y="205.74" smashed="yes" rot="R270">
<attribute name="NAME" x="74.295" y="204.724" size="1.778" layer="95" rot="R270"/>
<attribute name="VALUE" x="69.469" y="204.724" size="1.778" layer="96" rot="R270"/>
</instance>
<instance part="R5" gate="G$1" x="111.76" y="185.42" smashed="yes" rot="R90">
<attribute name="NAME" x="110.2614" y="181.61" size="1.778" layer="95" rot="R90"/>
<attribute name="VALUE" x="115.062" y="181.61" size="1.778" layer="96" rot="R90"/>
</instance>
<instance part="X1" gate="G$1" x="177.8" y="226.06" smashed="yes"/>
<instance part="X2" gate="G$1" x="177.8" y="220.98" smashed="yes"/>
<instance part="X3" gate="G$1" x="144.78" y="226.06" smashed="yes"/>
<instance part="X4" gate="G$1" x="144.78" y="220.98" smashed="yes"/>
<instance part="J5" gate="G$1" x="60.96" y="167.64" smashed="yes" rot="R90">
<attribute name="NAME" x="61.882" y="162.76" size="1.016" layer="95" rot="R90" align="bottom-right"/>
<attribute name="VALUE" x="63.54" y="162.81" size="1.016" layer="96" rot="R90" align="bottom-right"/>
</instance>
<instance part="J4" gate="G$1" x="60.96" y="157.48" smashed="yes" rot="R90">
<attribute name="NAME" x="61.882" y="152.6" size="1.016" layer="95" rot="R90" align="bottom-right"/>
<attribute name="VALUE" x="63.54" y="152.65" size="1.016" layer="96" rot="R90" align="bottom-right"/>
</instance>
<instance part="J1" gate="G$1" x="238.76" y="129.54" smashed="yes" rot="R270">
<attribute name="NAME" x="237.555" y="134.53" size="1.016" layer="95" rot="R270" align="bottom-right"/>
<attribute name="VALUE" x="235.75" y="134.49" size="1.016" layer="96" rot="R270" align="bottom-right"/>
</instance>
<instance part="J2" gate="G$1" x="271.78" y="172.72" smashed="yes" rot="R270">
<attribute name="NAME" x="270.858" y="177.6" size="1.016" layer="95" rot="R270" align="bottom-right"/>
<attribute name="VALUE" x="269.2" y="177.55" size="1.016" layer="96" rot="R270" align="bottom-right"/>
</instance>
<instance part="J3" gate="G$1" x="264.16" y="205.74" smashed="yes" rot="R270">
<attribute name="NAME" x="263.238" y="210.62" size="1.016" layer="95" rot="R270" align="bottom-right"/>
<attribute name="VALUE" x="261.58" y="210.57" size="1.016" layer="96" rot="R270" align="bottom-right"/>
</instance>
<instance part="R6" gate="G$1" x="53.34" y="76.2" smashed="yes">
<attribute name="NAME" x="49.53" y="77.6986" size="1.778" layer="95"/>
<attribute name="VALUE" x="49.53" y="72.898" size="1.778" layer="96"/>
</instance>
<instance part="R7" gate="G$1" x="81.788" y="76.2" smashed="yes">
<attribute name="NAME" x="77.978" y="77.6986" size="1.778" layer="95"/>
<attribute name="VALUE" x="77.978" y="72.898" size="1.778" layer="96"/>
</instance>
</instances>
<busses>
</busses>
<nets>
<net name="GND" class="0">
<segment>
<pinref part="U1" gate="G$1" pin="CA"/>
<wire x1="132.08" y1="152.4" x2="129.54" y2="152.4" width="0.1524" layer="91"/>
<wire x1="129.54" y1="152.4" x2="129.54" y2="147.32" width="0.1524" layer="91"/>
<label x="129.54" y="147.32" size="1.778" layer="95" rot="R270" xref="yes"/>
</segment>
<segment>
<pinref part="Q1" gate="G$1" pin="E"/>
<label x="187.96" y="114.3" size="1.778" layer="95" rot="R270" xref="yes"/>
<wire x1="187.96" y1="147.32" x2="187.96" y2="132.08" width="0.1524" layer="91"/>
<pinref part="R3" gate="G$1" pin="1"/>
<wire x1="187.96" y1="132.08" x2="187.96" y2="114.3" width="0.1524" layer="91"/>
<wire x1="177.8" y1="137.16" x2="177.8" y2="132.08" width="0.1524" layer="91"/>
<wire x1="177.8" y1="132.08" x2="187.96" y2="132.08" width="0.1524" layer="91"/>
<junction x="187.96" y="132.08"/>
</segment>
<segment>
<pinref part="R4" gate="G$1" pin="2"/>
<wire x1="93.98" y1="233.68" x2="93.98" y2="243.84" width="0.1524" layer="91"/>
<label x="93.98" y="243.84" size="1.778" layer="95" rot="R90" xref="yes"/>
</segment>
<segment>
<wire x1="144.78" y1="220.98" x2="137.16" y2="220.98" width="0.1524" layer="91"/>
<label x="137.16" y="220.98" size="1.778" layer="95" rot="R180" xref="yes"/>
</segment>
<segment>
<pinref part="J1" gate="G$1" pin="3"/>
<wire x1="233.68" y1="127" x2="231.14" y2="127" width="0.1524" layer="91"/>
<wire x1="231.14" y1="127" x2="231.14" y2="124.46" width="0.1524" layer="91"/>
<wire x1="231.14" y1="124.46" x2="226.06" y2="124.46" width="0.1524" layer="91"/>
<label x="226.06" y="124.46" size="1.778" layer="95" rot="R180" xref="yes"/>
</segment>
<segment>
<pinref part="J5" gate="G$1" pin="1"/>
<wire x1="66.04" y1="165.1" x2="66.04" y2="162.56" width="0.1524" layer="91"/>
<wire x1="66.04" y1="162.56" x2="71.12" y2="162.56" width="0.1524" layer="91"/>
<label x="71.12" y="162.56" size="1.778" layer="95" xref="yes"/>
</segment>
<segment>
<pinref part="R7" gate="G$1" pin="2"/>
<wire x1="86.868" y1="76.2" x2="96.52" y2="76.2" width="0.1524" layer="91"/>
<label x="96.52" y="76.2" size="1.778" layer="95" xref="yes"/>
</segment>
</net>
<net name="5V" class="0">
<segment>
<pinref part="U1" gate="G$1" pin="COL"/>
<wire x1="152.4" y1="157.48" x2="157.48" y2="157.48" width="0.1524" layer="91"/>
<wire x1="157.48" y1="157.48" x2="157.48" y2="170.18" width="0.1524" layer="91"/>
<label x="157.48" y="175.26" size="1.778" layer="95" rot="R90" xref="yes"/>
<pinref part="K1" gate="G$1" pin="1"/>
<wire x1="157.48" y1="170.18" x2="157.48" y2="175.26" width="0.1524" layer="91"/>
<wire x1="218.44" y1="185.42" x2="187.96" y2="185.42" width="0.1524" layer="91"/>
<wire x1="187.96" y1="185.42" x2="170.18" y2="185.42" width="0.1524" layer="91"/>
<wire x1="170.18" y1="185.42" x2="170.18" y2="170.18" width="0.1524" layer="91"/>
<wire x1="170.18" y1="170.18" x2="157.48" y2="170.18" width="0.1524" layer="91"/>
<junction x="157.48" y="170.18"/>
<pinref part="D1" gate="G$1" pin="C"/>
<wire x1="187.96" y1="177.8" x2="187.96" y2="185.42" width="0.1524" layer="91"/>
<junction x="187.96" y="185.42"/>
</segment>
<segment>
<wire x1="63.5" y1="215.9" x2="63.5" y2="193.04" width="0.1524" layer="91"/>
<label x="63.5" y="193.04" size="1.778" layer="95" rot="R270" xref="yes"/>
<pinref part="S1" gate="G$1" pin="P"/>
<wire x1="63.5" y1="215.9" x2="68.58" y2="215.9" width="0.1524" layer="91"/>
</segment>
<segment>
<wire x1="144.78" y1="226.06" x2="137.16" y2="226.06" width="0.1524" layer="91"/>
<label x="137.16" y="226.06" size="1.778" layer="95" rot="R180" xref="yes"/>
</segment>
<segment>
<pinref part="J1" gate="G$1" pin="1"/>
<wire x1="233.68" y1="132.08" x2="231.14" y2="132.08" width="0.1524" layer="91"/>
<wire x1="231.14" y1="132.08" x2="231.14" y2="134.62" width="0.1524" layer="91"/>
<wire x1="231.14" y1="134.62" x2="226.06" y2="134.62" width="0.1524" layer="91"/>
<label x="226.06" y="134.62" size="1.778" layer="95" rot="R180" xref="yes"/>
</segment>
<segment>
<pinref part="J5" gate="G$1" pin="2"/>
<wire x1="66.04" y1="167.64" x2="71.12" y2="167.64" width="0.1524" layer="91"/>
<label x="71.12" y="167.64" size="1.778" layer="95" xref="yes"/>
</segment>
</net>
<net name="N$1" class="0">
<segment>
<pinref part="R1" gate="G$1" pin="1"/>
<pinref part="J4" gate="G$1" pin="1"/>
<wire x1="99.06" y1="157.48" x2="106.68" y2="157.48" width="0.1524" layer="91"/>
<wire x1="66.04" y1="154.94" x2="99.06" y2="154.94" width="0.1524" layer="91"/>
<wire x1="99.06" y1="154.94" x2="99.06" y2="157.48" width="0.1524" layer="91"/>
</segment>
</net>
<net name="N$2" class="0">
<segment>
<pinref part="R1" gate="G$1" pin="2"/>
<pinref part="U1" gate="G$1" pin="AN"/>
<wire x1="116.84" y1="157.48" x2="124.46" y2="157.48" width="0.1524" layer="91"/>
<wire x1="124.46" y1="157.48" x2="132.08" y2="157.48" width="0.1524" layer="91"/>
<wire x1="134.62" y1="157.48" x2="132.08" y2="157.48" width="0.1524" layer="91"/>
<pinref part="R5" gate="G$1" pin="1"/>
<wire x1="111.76" y1="180.34" x2="111.76" y2="167.64" width="0.1524" layer="91"/>
<wire x1="111.76" y1="167.64" x2="124.46" y2="167.64" width="0.1524" layer="91"/>
<wire x1="124.46" y1="167.64" x2="124.46" y2="157.48" width="0.1524" layer="91"/>
<junction x="124.46" y="157.48"/>
</segment>
</net>
<net name="N$3" class="0">
<segment>
<pinref part="U1" gate="G$1" pin="EMT"/>
<pinref part="R2" gate="G$1" pin="1"/>
<wire x1="152.4" y1="152.4" x2="162.56" y2="152.4" width="0.1524" layer="91"/>
</segment>
</net>
<net name="N$4" class="0">
<segment>
<pinref part="R2" gate="G$1" pin="2"/>
<pinref part="Q1" gate="G$1" pin="B"/>
<wire x1="172.72" y1="152.4" x2="177.8" y2="152.4" width="0.1524" layer="91"/>
<pinref part="R3" gate="G$1" pin="2"/>
<wire x1="177.8" y1="152.4" x2="182.88" y2="152.4" width="0.1524" layer="91"/>
<wire x1="177.8" y1="147.32" x2="177.8" y2="152.4" width="0.1524" layer="91"/>
<junction x="177.8" y="152.4"/>
</segment>
</net>
<net name="N$5" class="0">
<segment>
<pinref part="Q1" gate="G$1" pin="C"/>
<wire x1="187.96" y1="157.48" x2="187.96" y2="165.1" width="0.1524" layer="91"/>
<pinref part="K1" gate="G$1" pin="3"/>
<wire x1="187.96" y1="165.1" x2="218.44" y2="165.1" width="0.1524" layer="91"/>
<pinref part="D1" gate="G$1" pin="A"/>
<wire x1="187.96" y1="165.1" x2="187.96" y2="172.72" width="0.1524" layer="91"/>
<junction x="187.96" y="165.1"/>
</segment>
</net>
<net name="N$7" class="0">
<segment>
<wire x1="241.3" y1="172.72" x2="241.3" y2="190.5" width="0.1524" layer="91"/>
<wire x1="241.3" y1="190.5" x2="228.6" y2="190.5" width="0.1524" layer="91"/>
<pinref part="K1" gate="G$1" pin="5"/>
<wire x1="228.6" y1="190.5" x2="228.6" y2="185.42" width="0.1524" layer="91"/>
<wire x1="241.3" y1="172.72" x2="266.7" y2="172.72" width="0.1524" layer="91"/>
<pinref part="J2" gate="G$1" pin="2"/>
</segment>
</net>
<net name="N$8" class="0">
<segment>
<pinref part="S1" gate="G$1" pin="S"/>
<pinref part="R4" gate="G$1" pin="1"/>
<wire x1="78.74" y1="215.9" x2="93.98" y2="215.9" width="0.1524" layer="91"/>
<wire x1="93.98" y1="215.9" x2="93.98" y2="223.52" width="0.1524" layer="91"/>
<pinref part="R5" gate="G$1" pin="2"/>
<wire x1="93.98" y1="215.9" x2="111.76" y2="215.9" width="0.1524" layer="91"/>
<wire x1="111.76" y1="215.9" x2="111.76" y2="190.5" width="0.1524" layer="91"/>
<junction x="93.98" y="215.9"/>
</segment>
</net>
<net name="N$9" class="0">
<segment>
<pinref part="S1" gate="G$1" pin="P1"/>
<pinref part="C1" gate="G$1" pin="2"/>
<wire x1="68.58" y1="213.36" x2="68.58" y2="205.74" width="0.1524" layer="91"/>
</segment>
</net>
<net name="N$10" class="0">
<segment>
<pinref part="C1" gate="G$1" pin="1"/>
<wire x1="76.2" y1="205.74" x2="78.74" y2="205.74" width="0.1524" layer="91"/>
<pinref part="S1" gate="G$1" pin="S1"/>
<wire x1="78.74" y1="205.74" x2="78.74" y2="213.36" width="0.1524" layer="91"/>
</segment>
</net>
<net name="AC_NEUTRAL" class="0">
<segment>
<wire x1="177.8" y1="220.98" x2="182.88" y2="220.98" width="0.1524" layer="91"/>
<label x="182.88" y="220.98" size="1.778" layer="95" xref="yes"/>
</segment>
<segment>
<pinref part="J3" gate="G$1" pin="1"/>
<wire x1="259.08" y1="208.28" x2="256.54" y2="208.28" width="0.1524" layer="91"/>
<wire x1="256.54" y1="208.28" x2="256.54" y2="210.82" width="0.1524" layer="91"/>
<wire x1="256.54" y1="210.82" x2="254" y2="210.82" width="0.1524" layer="91"/>
<label x="254" y="210.82" size="1.778" layer="95" rot="R180" xref="yes"/>
</segment>
<segment>
<pinref part="J2" gate="G$1" pin="3"/>
<wire x1="266.7" y1="170.18" x2="264.16" y2="170.18" width="0.1524" layer="91"/>
<label x="264.16" y="170.18" size="1.778" layer="95" rot="R180" xref="yes"/>
</segment>
</net>
<net name="AC_HOT" class="0">
<segment>
<wire x1="177.8" y1="226.06" x2="182.88" y2="226.06" width="0.1524" layer="91"/>
<label x="182.88" y="226.06" size="1.778" layer="95" xref="yes"/>
</segment>
<segment>
<pinref part="J3" gate="G$1" pin="2"/>
<wire x1="259.08" y1="205.74" x2="254" y2="205.74" width="0.1524" layer="91"/>
<label x="254" y="205.74" size="1.778" layer="95" rot="R180" xref="yes"/>
</segment>
<segment>
<pinref part="K1" gate="G$1" pin="2"/>
<wire x1="212.09" y1="175.26" x2="210.82" y2="175.26" width="0.1524" layer="91"/>
<label x="210.82" y="175.26" size="1.778" layer="95" rot="R180" xref="yes"/>
</segment>
</net>
<net name="N$6" class="0">
<segment>
<wire x1="243.84" y1="160.02" x2="228.6" y2="160.02" width="0.1524" layer="91"/>
<pinref part="K1" gate="G$1" pin="4"/>
<wire x1="228.6" y1="160.02" x2="228.6" y2="165.1" width="0.1524" layer="91"/>
<wire x1="243.84" y1="160.02" x2="243.84" y2="175.26" width="0.1524" layer="91"/>
<wire x1="243.84" y1="175.26" x2="266.7" y2="175.26" width="0.1524" layer="91"/>
<pinref part="J2" gate="G$1" pin="1"/>
</segment>
</net>
<net name="CURRENT_SENSOR" class="0">
<segment>
<pinref part="J1" gate="G$1" pin="2"/>
<wire x1="233.68" y1="129.54" x2="226.06" y2="129.54" width="0.1524" layer="91"/>
<label x="226.06" y="129.54" size="1.778" layer="95" rot="R180" xref="yes"/>
</segment>
<segment>
<pinref part="R6" gate="G$1" pin="1"/>
<wire x1="48.26" y1="76.2" x2="40.64" y2="76.2" width="0.1524" layer="91"/>
<label x="40.64" y="76.2" size="1.778" layer="95" rot="R180" xref="yes"/>
</segment>
</net>
<net name="CURRENT_SENSOR_3.3" class="0">
<segment>
<pinref part="R6" gate="G$1" pin="2"/>
<pinref part="R7" gate="G$1" pin="1"/>
<wire x1="58.42" y1="76.2" x2="68.58" y2="76.2" width="0.1524" layer="91"/>
<wire x1="68.58" y1="76.2" x2="76.708" y2="76.2" width="0.1524" layer="91"/>
<wire x1="68.58" y1="76.2" x2="68.58" y2="66.04" width="0.1524" layer="91"/>
<junction x="68.58" y="76.2"/>
<label x="68.58" y="66.04" size="1.778" layer="95" rot="R270" xref="yes"/>
</segment>
<segment>
<pinref part="J4" gate="G$1" pin="2"/>
<wire x1="66.04" y1="157.48" x2="71.12" y2="157.48" width="0.1524" layer="91"/>
<label x="71.12" y="157.48" size="1.778" layer="95" xref="yes"/>
</segment>
</net>
</nets>
</sheet>
</sheets>
</schematic>
</drawing>
<compatibility>
<note version="8.2" severity="warning">
Since Version 8.2, EAGLE supports online libraries. The ids
of those online libraries will not be understood (or retained)
with this version.
</note>
<note version="8.3" severity="warning">
Since Version 8.3, EAGLE supports URNs for individual library
assets (packages, symbols, and devices). The URNs of those assets
will not be understood (or retained) with this version.
</note>
<note version="8.3" severity="warning">
Since Version 8.3, EAGLE supports the association of 3D packages
with devices in libraries, schematics, and board files. Those 3D
packages will not be understood (or retained) with this version.
</note>
</compatibility>
</eagle>
